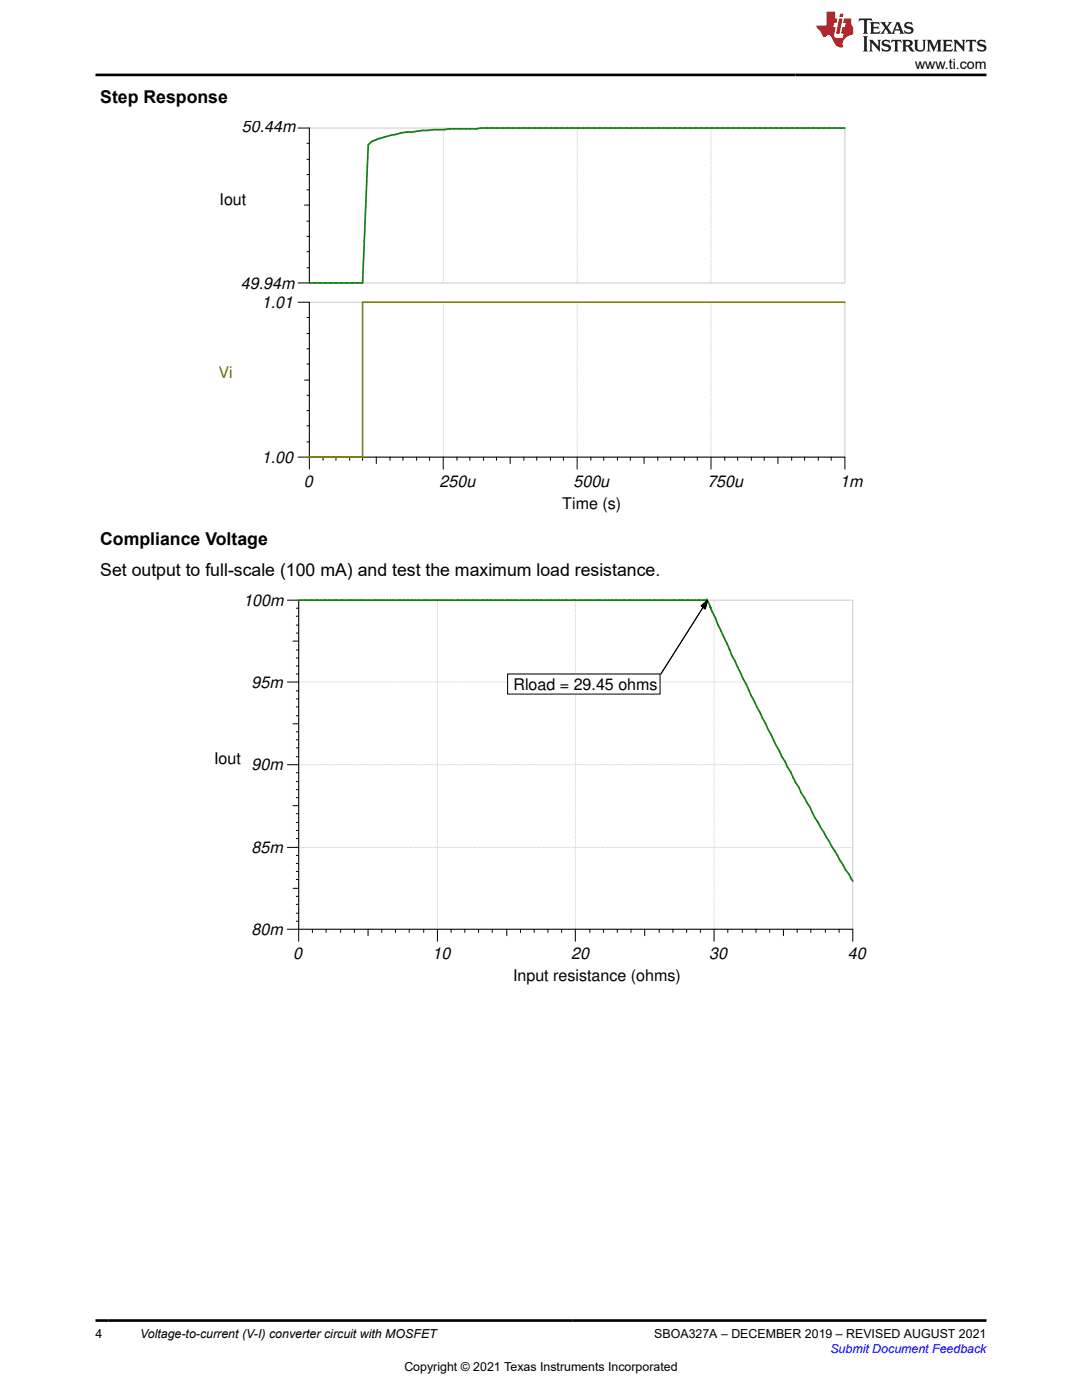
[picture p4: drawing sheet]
<svg xmlns="http://www.w3.org/2000/svg" width="216mm" height="279mm" viewBox="0 0 216 279" stroke-linecap="round" stroke-linejoin="round" font-family="sans-serif">
<path d="M61.7 25.6h106.9v30.9h-106.9zM88.4 25.6v30.9M115.2 25.6v30.9M141.9 25.6v30.9M61.7 60.3h106.9v30.9h-106.9zM88.4 60.3v30.9M115.2 60.3v30.9M141.9 60.3v30.9" fill="none" stroke="#cbcbcb" stroke-width=".2"/>
<g fill="none" stroke="#000" stroke-width=".2">
<path d="M59.5 25.6h2.2v30.9h-2.2M61.2 37.9h.5M61.2 34.8h.5M61.2 31.8h.5M61.2 28.6h.5M60.8 40.9h.9M61.2 53.4h.5M61.2 50.2h.5M61.2 47.2h.5M61.2 44.1h.5M59.5 60.3h2.2v33.3M60.8 75.9h.9"/>
<path d="M61.2 78.9h.5M61.2 72.6h.5M61.2 69.6h.5M61.2 66.6h.5M61.2 63.4h.5M59.5 91.2h109.1v2.4M61.2 88.2h.5M61.2 85h.5M61.2 81.9h.5M64.5 91.2v.7M67 91.2v.7M69.8 91.2v.7"/>
<path d="M72.3 91.2v.7M75.1 91.2v1.3M77.8 91.2v.7M80.4 91.2v.7M83.1 91.2v.7M85.7 91.2v.7M88.4 91.2v2.4M91.2 91.2v.7M93.8 91.2v.7M96.5 91.2v.7M99.1 91.2v.7M101.8 91.2v1.3"/>
<path d="M104.5 91.2v.7M107.1 91.2v.7M109.8 91.2v.7M112.4 91.2v.7M115.2 91.2v2.4M117.9 91.2v.7M120.5 91.2v.7M123.2 91.2v.7M125.8 91.2v.7M128.5 91.2v1.3M131.3 91.2v.7M133.8 91.2v.7"/>
<path d="M136.6 91.2v.7M139.1 91.2v.7M141.9 91.2v2.4M144.6 91.2v.7M147.2 91.2v.7M149.9 91.2v.7M152.5 91.2v.7M155.2 91.2v1.3M158 91.2v.7M160.5 91.2v.7M163.3 91.2v.7M165.9 91.2v.7"/>
</g>
<path d="M168.6 25.6h-72.6l-1 .1-8.5 .2-3.2 .3a27.7 27.7 0 0 0-9.2 2.1l-.6 .6-1.2 27.6h-10.6" fill="none" stroke="#007f00" stroke-width=".32"/>
<path d="M168.6 60.3h-96.3v30.9h-10.6" fill="none" stroke="#7f7f00" stroke-width=".32"/>
<path d="M101.3 134.5h30.4v4h-30.4z" fill-rule="evenodd" fill="#fff"/>
<path d="M101.3 134.5h30.4v4h-30.4z" fill="none" stroke="#fff" stroke-width=".2"/>
<g fill="none" stroke="#000" stroke-width=".2">
<path d="M57.3 119.8h2.3v68.1M141.2 119.8l-9.3 14.7M57.3 136.1h2.3M58.5 127.9h1.1M59.1 139.5h.5M59.1 137.9h.5M59.1 134.5h.5M59.1 132.9h.5M59.1 131.3h.5M59.1 129.7h.5M59.1 126.3h.5M59.1 124.7h.5"/>
<path d="M59.1 123h.5M59.1 121.4h.5M101.3 134.5h30.4v4h-30.4zM139.9 120.9l1.3-1.1-.5 1.7zM57.3 152.6h2.3M58.5 144.4h1.1M59.1 159.2h.5M59.1 157.6h.5M59.1 156h.5M59.1 154.2h.5M59.1 151h.5M59.1 149.3h.5"/>
<path d="M59.1 147.6h.5M59.1 146h.5M59.1 142.8h.5M59.1 141.1h.5M57.3 169.1h2.3M58.5 177.3h1.1M58.5 160.8h1.1M59.1 178.9h.5M59.1 175.5h.5M59.1 173.9h.5M59.1 172.3h.5M59.1 170.7h.5"/>
<path d="M59.1 167.4h.5M59.1 165.7h.5M59.1 164.1h.5M59.1 162.4h.5M57.3 185.5h112.9v2.4M59.1 183.9h.5M59.1 182.2h.5M59.1 180.5h.5M62.3 185.5v.6M65.1 185.5v.6M68 185.5v.6M70.7 185.5v.6"/>
<path d="M73.4 185.5v1.2M76.2 185.5v.6M78.9 185.5v.6M81.6 185.5v.6M84.5 185.5v.6M87.3 185.5v2.4M90 185.5v.6M92.8 185.5v.6M95.5 185.5v.6M98.2 185.5v.6M101.1 185.5v1.2M103.9 185.5v.6"/>
<path d="M106.6 185.5v.6M109.3 185.5v.6M112.1 185.5v.6M114.8 185.5v2.4M117.7 185.5v.6M120.4 185.5v.6M123.2 185.5v.6M125.9 185.5v.6M128.6 185.5v1.2M131.5 185.5v.6M134.3 185.5v.6M137 185.5v.6"/>
<path d="M139.7 185.5v.6M142.5 185.5v2.4M145.2 185.5v.6M148.1 185.5v.6M150.9 185.5v.6M153.6 185.5v.6M156.3 185.5v1.2M159.1 185.5v.6M161.8 185.5v.6M164.7 185.5v.6M167.4 185.5v.6"/>
</g>
<path d="M139.9 120.9l1.3-1.1-.5 1.7z" fill="#000"/>
<path d="M59.6 119.8h110.6v65.7h-110.6zM87.3 119.8v65.7M114.8 119.8v65.7M142.5 119.8v65.7M59.6 136.1h110.6M59.6 152.6h110.6M59.6 169.1h110.6" fill="none" stroke="#cbcbcb" stroke-width=".2"/>
<path d="M59.6 119.8h81.4v-.2l1.8 3.9a412.7 412.7 0 0 0 11.6 24.3l5.5 10.4 1.7 2.9 1 2.1 7.6 12.6" fill="none" stroke="#007f00" stroke-width=".32"/>
<path d="M101.3 134.5h30.4v4h-30.4z" fill-rule="evenodd" fill="#fff"/>
<path d="M101.3 134.5h30.4v4h-30.4z" fill="none" stroke="#fff" stroke-width=".32"/>
<path d="M141.2 119.8l-9.3 14.7M101.3 134.5h30.4v4h-30.4zM139.9 120.9l1.3-1.1-.5 1.7z" fill="none" stroke="#000" stroke-width=".2"/>
<path d="M139.9 120.9l1.3-1.1-.5 1.7z" fill="#000"/>
<path d="M171.5 3.7l-.2 .6 .5-.3h.6v.2v2.2l-.2 .3h1l-.2-.3v-2.2v-.2h.5l.5 .3-.1-.6zM173.6 4.4l.2 .4v1.6l-.2 .3h1.9l.1-.6a1.08 1.08 0 0 1-1.3 .2v-.6h.6l.4 .1v-.6l-.4 .2h-.6v-.6l.2-.1a1 1 0 0 1 1 .3l-.1-.6zM175.7 4.4l.9 1.2-1 1.1h.9l-.2-.2 .5-.7 .4 .7-.2 .2h1.6l-.2-.2 .2-.4h.9l.1 .4-.1 .2h.9l-.2-.3-.8-2h-.5l-.9 2.2-.9-1.1 .9-1.1h-.8l.2 .2-.4 .7-.4-.7 .2-.2zM179 4.8l.4 1h-.7zM180.7 4.6a.65 .65 0 0 0-.2 .7 .65 .65 0 0 0 .6 .4l.6 .2 .1 .2a.79 .79 0 0 1-.7 .4 .79 .79 0 0 1-.7-.5l.1 .7 .2-.1a.93 .93 0 0 0 1.1 .1 .93 .93 0 0 0 .4-.9 1.46 1.46 0 0 0-1.2-.6l-.1-.4a1.09 1.09 0 0 1 1.2 .2l-.2-.6-.1 .1-.5-.1zM172.2 7.2l.2 .4v2.3l-.2 .4h1l-.2-.4v-2.3l.2-.4zM173.4 7.9l.2 .4v1.6l-.2 .4h.8l-.3-.4 .1-1.4 1.6 1.8v-2l.2-.4h-.7l.1 .3 .1 1.1-1.2-1.4zM176.2 8.1a.65 .65 0 0 0-.2 .7 .65 .65 0 0 0 .6 .4l.6 .2 .1 .3a.79 .79 0 0 1-.7 .3 .79 .79 0 0 1-.7-.5l.1 .8 .2-.1a.93 .93 0 0 0 1.1 0 .93 .93 0 0 0 .4-.9 1.46 1.46 0 0 0-1.2-.6l-.1-.4a1.09 1.09 0 0 1 1.2 .2l-.1-.6-.2 .1-.5-.1zM177.9 7.9l-.1 .7a.63 .63 0 0 1 .8-.4v1.7l-.3 .4h1l-.2-.4v-1.7a.66 .66 0 0 1 .8 .4l-.1-.7zM180 7.9l.2 .4v1.6l-.2 .4h1l-.2-.2-.1-.8 .5 .1 .1 .1a.79 .79 0 0 0 1.2 .7l-1-1a.61 .61 0 0 0 .6-.6 .61 .61 0 0 0-.5-.6zM180.8 8.3l.1-.1a.47 .47 0 0 1 .5 .1 .47 .47 0 0 1 .1 .5l-.1 .2h-.7zM182.3 7.9l.2 .3a2.27 2.27 0 0 0 .4 1.9 1.04 1.04 0 0 0 1.7-.6v-1.3l.2-.3h-.8l.2 .4v1.2a.6 .6 0 0 1-.6 .5 .6 .6 0 0 1-.6-.5v-1.2l.3-.4zM184.9 7.9l.2 .4v1.6l-.2 .4h.8l-.3-.4v-1.5l.9 1.9 .9-1.9v1.5l-.3 .4h1l-.2-.4v-1.6l.2-.4h-.8l-.7 1.6-.6-1.6zM188.1 7.9l.2 .4v1.6l-.2 .4h1.9l.1-.6a1.09 1.09 0 0 1-1.3 .1v-.6h.6l.4 .2v-.7l-.4 .2h-.6v-.5l.2-.2a1.01 1.01 0 0 1 1 .3l-.1-.6zM190.2 7.9l.3 .4v1.6l-.3 .4h.8l-.2-.4v-1.4l1.6 1.8v-2l.2-.4h-.7l.2 .3v1.1l-1.2-1.4zM192.8 7.9l-.1 .7a.63 .63 0 0 1 .8-.4v1.7l-.3 .4h1l-.2-.4v-1.7a.66 .66 0 0 1 .8 .4l-.1-.7zM195.2 8.1a.65 .65 0 0 0-.2 .7 .65 .65 0 0 0 .6 .4l.6 .2 .2 .3a.79 .79 0 0 1-.7 .3 .79 .79 0 0 1-.7-.5l.1 .8 .2-.1a.93 .93 0 0 0 1 0 .93 .93 0 0 0 .5-.9 1.46 1.46 0 0 0-1.3-.6v-.4a1.09 1.09 0 0 1 1.2 .2l-.2-.6-.2 .1-.5-.1z" fill="#231f20"/>
<path d="M164.9 2.3v2.8h-2l.1 .4 .8 .9a.95 .95 0 0 0 1 .9 .59 .59 0 0 1 .5-.3 .59 .59 0 0 1 .5 .3l.4 .8a1.59 1.59 0 0 0 2.1 1.3 1.61 1.61 0 0 1 1-2.2l1-.4-.1-1.4a1.59 1.59 0 0 1-.3-1.7h-1.5l-.2 .9h.6l-.2 .8h-.5l-.2 1v.3h.4l-.1 .9h-.7a.73 .73 0 0 1-1-.6l.3-1.6h-.5l.1-.8h.5l.2-.9h-.5v-1.4zM167.4 3.7l-.6 3h.7l.6-3zM167.6 2.7l-.1 .7h.7l.1-.7z" fill="#ed1c24"/>
<path d="M19 15h177.8M19 263.5h177.8" fill="none" stroke="#000" stroke-width=".53"/>
<g font-size="3.5">
<text x="20" y="20.6">Step Response</text>
<text x="20" y="108.7">Compliance Voltage</text>
<text x="20" y="115.1">Set output to full-scale (100 mA) and test the maximum load resistance.</text>
</g>
<g font-size="3.2">
<text x="48.3" y="26.4">50.44m</text>
<text x="43.8" y="40.9">Iout</text>
<text x="48.1" y="57.6">49.94m</text>
<text x="52.2" y="61.4">1.01</text>
<text x="52.2" y="92.4">1.00</text>
<text x="60.6" y="97.2">0</text>
<text x="87.7" y="97.2">250u</text>
<text x="112.2" y="101.6">Time (s)</text>
<text x="114.4" y="97.2">500u</text>
<text x="141.1" y="97.2">750u</text>
<text x="167.7" y="97.2">1m</text>
<text x="48.6" y="120.9">100m</text>
<text x="50.2" y="137.2">95m</text>
<text x="102.5" y="137.7">Rload = 29.45 ohms</text>
<text x="42.7" y="152.5">Iout</text>
<text x="50.2" y="153.7">90m</text>
<text x="50.2" y="170.2">85m</text>
<text x="50.2" y="186.6">80m</text>
<text x="58.5" y="191.4">0</text>
<text x="86.3" y="191.4">10</text>
<text x="114" y="191.4">20</text>
<text x="141.5" y="191.4">30</text>
<text x="169.2" y="191.4">40</text>
<text x="102.4" y="195.9">Input resistance (ohms)</text>
</g>
<text font-size="3.2" fill="#7f7f00" x="43.6" y="75.5">Vi</text>
<text font-size="2.8" x="182.6" y="13.8">www.ti.com</text>
<g font-size="2.5">
<text x="19" y="267.1">4</text>
<text x="27.9" y="267.1">Voltage-to-current (V-I) converter circuit with MOSFET</text>
<text x="130.6" y="267.1">SBOA327A – DECEMBER 2019 – REVISED AUGUST 2021</text>
<text x="80.7" y="273.5">Copyright © 2021 Texas Instruments Incorporated</text>
</g>
<text font-size="2.5" fill="#00f" x="165.7" y="270">Submit Document Feedback</text>
</svg>
